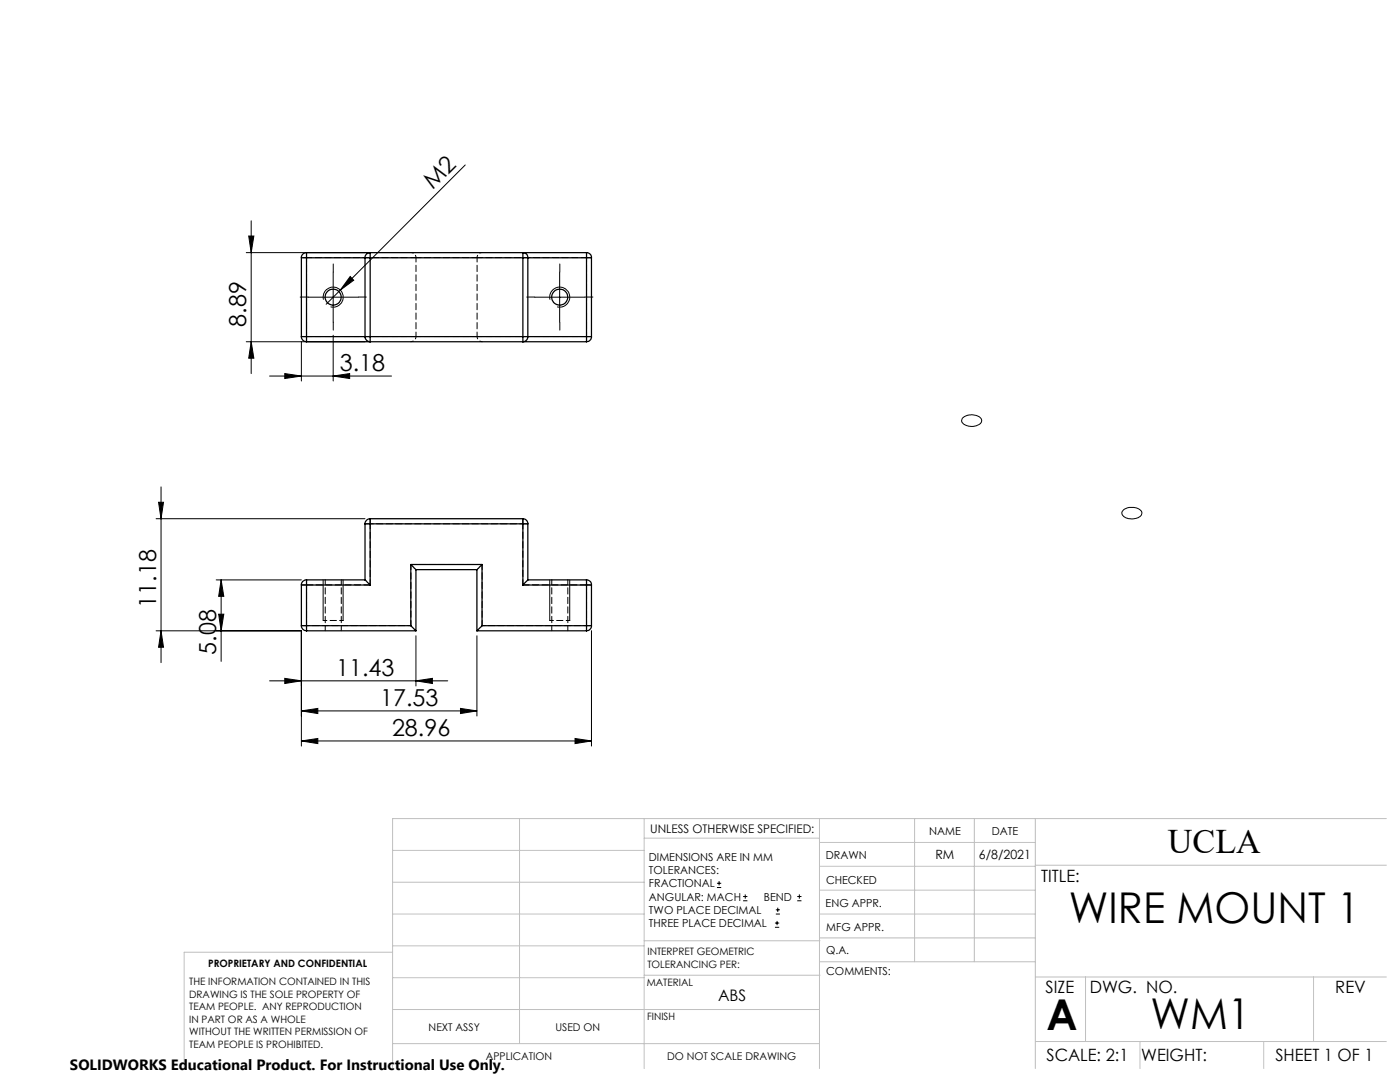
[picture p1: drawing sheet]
<svg xmlns="http://www.w3.org/2000/svg" width="279mm" height="216mm" viewBox="0 0 279 216" stroke-linecap="round" stroke-linejoin="round" font-family="sans-serif">
<g fill="none" stroke="#000" stroke-width=".2">
<path d="M92.9 32.9l-27.8 27.8M49.1 50.4h23.7M49.6 47.1h1.1l-.6 3.3zM50.1 44.1v30.4M61.5 59.3h10M64.6 59.8a1.99 1.99 0 0 1 1.7-2.5 1.99 1.99 0 0 1 2.2 2.2 1.99 1.99 0 0 1-2.5 1.7M66.5 54.3v10M69.9 55.2l.7 .7-2.7 2zM106.7 59.3h10M109.8 59.8a1.98 1.98 0 0 1 1.7-2.5 1.98 1.98 0 0 1 2.2 2.2 1.98 1.98 0 0 1-2.5 1.7M111.7 54.3v10M49.1 68.2h23.7"/>
<path d="M50.1 68.2l.6 3.3h-1.1zM53.8 75h24.3M56.8 74.5l3.3 .5-3.3 .5zM60.1 68.2v7.8M66.5 75l3.3-.5v1zM66.5 66.9v9.1M32.1 97.2v35M192.2 83.3a2.7 2.7 0 0 1 3.6 .3 1.1 1.1 0 0 1-1 1.4 2.4 2.4 0 0 1-2.9-1zM31.2 103.5h41.6M31.6 100.2h1l-.5 3.3zM43.1 115.7h17M44.1 115.7l.6 3.3h-1.1z"/>
<path d="M44.1 115.7v16.3M64.5 115.7v8.1M68.5 115.7v8.1M109.7 115.7v8.1M113.7 115.7v8.1M224.2 101.8a2.65 2.65 0 0 1 3.7 .4v.1a1.43 1.43 0 0 1-1.6 1.2 2.06 2.06 0 0 1-2.4-1zM31.2 125.9h28.9M32.1 125.9l.5 3.3h-1zM43.6 122.6h1.1l-.6 3.3zM53.8 135.9h35.6M56.8 135.4l3.3 .5-3.3 .5zM60.1 125.8v23.1"/>
<path d="M83 135.9l3.3-.5v1zM83 126.9v10M95.2 126.9v16M118 125.8v23.1M60.1 147.8l3.3-.4v1zM60.1 141.9l3.3-.5v1zM60.1 147.8h57.9M60.1 141.9h35.1M91.9 141.4l3.3 .5-3.3 .5zM114.8 147.4l3.2 .4-3.2 .6zM143.1 177.1h.8M143.1 176.2h.8"/>
<path d="M143.5 175.8v.9M148.3 179.7h.9M148.3 178.9h.9M148.7 178.5v.8M159.1 179.7h.8M159.1 178.9h.8M159.5 178.5v.8M154.7 185h.8M154.7 184.2h.8M154.8 182.4h.8M154.8 181.5h.8M155.1 183.8v.8"/>
<path d="M155.2 181.1v.9"/>
</g>
<g fill="none" stroke="#c0c0c0" stroke-width=".2">
<path d="M78.4 176h50.2M78.4 169.7h50.2M103.7 163.3v44.9M128.6 163.3v49.9M128.6 167.3h34.9M163.5 163.3v49.9M163.5 177.6h43.1M163.5 172.9h43.1M163.5 168.1h43.1M182.5 163.3v28.6M194.5 163.3v28.6M206.6 163.3v49.9"/>
<path d="M206.6 172.6h70.1M276.7 163.3h-198.3v49.9M78.4 195.1h50.2M78.4 188.7h50.2M78.4 182.4h50.2M78.4 190h-41.6v23.2M128.6 194.6h35.1M128.6 187.7h35.1M163.5 182.4h43.1M163.5 187.1h43.1M163.7 191.9h42.9M206.6 194.9h70.1"/>
<path d="M216.6 194.9v12.9M262.1 194.9v12.9M78.4 208.2h85.1M78.4 201.4h85.1M206.6 207.8h70.1M227.5 207.8v5.4M252.2 207.8v5.4"/>
</g>
<path d="M61.5 59.3h-1.6M66.5 54.3v-1.6M71.5 59.3h1.6M106.7 59.3h-1.6M111.7 54.3v-1.6M116.7 59.3h1.6M66.5 64.3v1.6M111.7 64.3v1.6" fill="none" stroke="#000" stroke-width=".2" stroke-dasharray="15.2 1.3 1.3 1.3"/>
<g fill="none" stroke="#000" stroke-width=".2" stroke-dasharray="1.3 .6" stroke-dashoffset=".5">
<path d="M61.2 51.4v-1M61.2 51.4h-1M117.1 51.4h1M117.1 51.4v-1M60.2 67.1h1M61.2 68.2v-1.1M117.1 68.2v-1.1M118.1 67.1h-1M60.2 116.7h1M61.2 115.7v1M73.9 104.5v-1M73.9 104.5h-1"/>
<path d="M104.4 104.5h1M104.4 104.5v-1M117.1 116.7v-1M117.1 116.7h1M60.2 124.8h1M61.2 125.8v-1M64.5 123.8h4M109.7 123.8h4M117.1 124.8h1M117.1 125.8v-1"/>
</g>
<g fill="#000">
<path d="M69.9 55.2l.7 .7-2.7 2z"/>
<path d="M50.1 68.2l.6 3.3h-1.1zM49.6 47.1h1.1l-.6 3.3z"/>
<path d="M43.6 122.6h1.1l-.6 3.3zM44.1 115.7l.6 3.3h-1.1zM32.1 125.9l.5 3.3h-1zM31.6 100.2h1l-.5 3.3z"/>
<path d="M56.8 135.4l3.3 .5-3.3 .5zM83 135.9l3.3-.5v1z"/>
<path d="M60.1 147.8l3.3-.4v1zM114.8 147.4l3.2 .4-3.2 .6zM60.1 141.9l3.3-.5v1zM91.9 141.4l3.3 .5-3.3 .5zM56.8 74.5l3.3 .5-3.3 .5zM66.5 75l3.3-.5v1z"/>
</g>
<g fill="none" stroke="#000" stroke-width=".25">
<path d="M60.1 51.4h1.1M60.1 51.4v15.8M61.2 50.4v1M61.2 50.4a.97 .97 0 0 0-1.1 1M61.2 51.4v15.8M61.2 50.4h55.9M61.2 51.4h11.6M72.8 51.4a.87 .87 0 0 1 1.1-.9v.9M72.8 51.4h1.1M72.8 51.4v15.8M73.9 51.4v15.8M73.9 51.4h30.5"/>
<path d="M104.4 51.4v-.9a.86 .86 0 0 1 .9 .9M104.4 51.4h.9M104.4 51.4v15.8M105.3 51.4v15.8M105.3 51.4h11.8M117.1 50.4v1M117.1 50.4a.97 .97 0 0 1 .9 1M117.1 51.4h.9M117.1 51.4v15.8M118 51.4v15.8M60.1 67.2h1.1M60.1 67.2a1.02 1.02 0 0 0 1.1 1"/>
<path d="M61.2 67.2v1M61.2 67.2h11.6M61.2 68.2h55.9M72.8 67.2h1.1M72.8 67.2a.9 .9 0 0 0 1.1 .9v-.9M73.9 67.2h30.5M104.4 67.2h.9M104.4 67.2v.9a.86 .86 0 0 0 .9-.9M105.3 67.2h11.8M117.1 67.2h.9M117.1 67.2v1M118 67.2a1.02 1.02 0 0 1-.9 1"/>
<path d="M60.1 116.7h1.1M60.1 116.7v8.1M61.2 115.7v1M61.2 115.7a.97 .97 0 0 0-1.1 1M61.2 116.7h12.7M61.2 115.7h11.6M61.2 116.7v8.1M72.8 115.7l1.1 1M72.8 104.5h1.1M72.8 104.5v11.2M73.9 103.5v1M73.9 103.5a1.02 1.02 0 0 0-1.1 1"/>
<path d="M73.9 103.5h30.5M73.9 104.5h30.5M73.9 104.5v12.2M82 112.6l1 1.1M82 112.6v12.2M82 112.6h14.2M83 113.7v12.2M83 113.7h12.2M95.2 113.7v12.2M96.2 112.6l-1 1.1M96.2 112.6v12.2M104.4 103.5v1"/>
<path d="M104.4 104.5h.9M104.4 103.5a1.02 1.02 0 0 1 .9 1M104.4 116.7h12.7M104.4 104.5v12.2M105.3 115.7l-.9 1M105.3 115.7h11.8M105.3 104.5v11.2M117.1 115.7v1M117.1 116.7h.9M117.1 115.7a.97 .97 0 0 1 .9 1M117.1 116.7v8.1M118 116.7v8.1"/>
<path d="M60.1 124.8h1.1M60.1 124.8a1.02 1.02 0 0 0 1.1 1.1M61.2 124.8v1.1M61.2 124.8h20.8M61.2 125.9h21.8M82 124.8l1 1.1M95.2 125.9h21.9M96.2 124.8l-1 1.1M96.2 124.8h20.9M117.1 124.8v1.1M117.1 124.8h.9M118 124.8a1.02 1.02 0 0 1-.9 1.1"/>
<circle cx="66.5" cy="59.3" r="1.6"/>
<circle cx="111.7" cy="59.3" r="1.6"/>
</g>
<path d="M83 51.4h12.2M95.2 67.1h-12.2M64.9 115.7v10.1M73.9 116.7v-12.2M82 112.6v12.2M104.4 104.5v12.2M110.1 115.7v10.1M68.1 125.8v-10.1M96.2 124.8v-12.2M113.3 125.8v-10.1" fill="none" stroke="#000" stroke-width=".2" stroke-dasharray="1.3 .6" stroke-dashoffset=".3"/>
<path d="M61.2 116.7h12.7M104.4 116.7h12.7" fill="none" stroke="#000" stroke-width=".2" stroke-dasharray="1.3 .6"/>
<path d="M73.9 104.5h30.5" fill="none" stroke="#000" stroke-width=".2" stroke-dasharray="1.3 .6" stroke-dashoffset=".6"/>
<path d="M117.1 51.4v15.7M61.2 67.1v-15.7M83 67.1v-15.7M95.2 67.1v-15.7M117.1 116.7v8.1M61.2 124.8v-8.1" fill="none" stroke="#000" stroke-width=".2" stroke-dasharray="1.3 .6" stroke-dashoffset=".4"/>
<path d="M61.2 51.4h21.8M95.2 51.4h21.9M83 67.1h-21.8M117.1 67.1h-21.9M96.2 112.6h-14.2" fill="none" stroke="#000" stroke-width=".2" stroke-dasharray="1.3 .6" stroke-dashoffset=".2"/>
<path d="M82 124.8h-20.8M117.1 124.8h-20.9" fill="none" stroke="#000" stroke-width=".2" stroke-dasharray="1.3 .6" stroke-dashoffset=".7"/>
<path d="M83 51.4a1.02 1.02 0 0 0-1-1M95.2 51.4a1.02 1.02 0 0 1 1-1M82 68.2a1.02 1.02 0 0 0 1-1.1M96.2 68.2a1.02 1.02 0 0 1-1-1.1" fill="none" stroke="#000" stroke-width=".2" stroke-dasharray="1.3 .6" stroke-dashoffset=".8"/>
<g font-size="8.5">
<text x="213.3" y="184.2">WIRE MOUNT 1</text>
<text x="208.9" y="205.5">A</text>
<text x="229.6" y="205.4">WM1</text>
</g>
<text font-size="6.9" x="233.1" y="170.1">UCLA</text>
<g font-size="4.7">
<text x="86.4" y="38" transform="rotate(-45 86.4 38)">M2</text>
<text x="49.1" y="65.1" transform="rotate(-90 49.1 65.1)">8.89</text>
<text x="67.8" y="74">3.18</text>
<text x="31.1" y="121.2" transform="rotate(-90 31.1 121.2)">11.18</text>
<text x="43.1" y="130.7" transform="rotate(-90 43.1 130.7)">5.08</text>
<text x="67.1" y="134.8">11.43</text>
<text x="75.9" y="140.8">17.53</text>
<text x="78.2" y="146.8">28.96</text>
</g>
<g font-size="3.4">
<text x="207.8" y="176">TITLE:</text>
<text x="208.7" y="198.1">SIZE</text>
<text x="217.5" y="198.1">DWG. NO.</text>
<text x="266.5" y="198.2">REV</text>
<text x="208.8" y="211.7">SCALE: 2:1</text>
<text x="227.7" y="211.8">WEIGHT:</text>
<text x="254.5" y="211.7">SHEET 1 OF 1</text>
</g>
<text font-size="3.2" x="143.3" y="199.8">ABS</text>
<text font-size="3" x="14" y="213.5">SOLIDWORKS Educational Product. For Instructional Use Only.</text>
<g font-size="2.5">
<text x="186.7" y="171.3">RM</text>
<text x="195.4" y="171.4">6/8/2021</text>
</g>
<text font-size="2.4" x="129.8" y="166.2">UNLESS OTHERWISE SPECIFIED:</text>
<g font-size="2.2">
<text x="185.4" y="166.6">NAME</text>
<text x="197.9" y="166.7">DATE</text>
<text x="129.5" y="171.8">DIMENSIONS ARE IN MM</text>
<text x="164.8" y="171.4">DRAWN</text>
<text x="129.5" y="174.4">TOLERANCES:</text>
<text x="129.5" y="177.1">FRACTIONAL</text>
<text x="129.5" y="179.7">ANGULAR: MACH</text>
<text x="152.5" y="179.7">BEND</text>
<text x="164.9" y="176.3">CHECKED</text>
<text x="129.5" y="182.4">TWO PLACE DECIMAL</text>
<text x="129.5" y="185">THREE PLACE DECIMAL</text>
<text x="164.8" y="181">ENG APPR.</text>
<text x="164.9" y="185.7">MFG APPR.</text>
<text x="164.9" y="190.4">Q.A.</text>
<text x="164.9" y="194.6">COMMENTS:</text>
</g>
<g font-size="2.1">
<text x="85.5" y="205.7">NEXT ASSY</text>
<text x="110.9" y="205.7">USED ON</text>
<text x="96.9" y="211.5">APPLICATION</text>
<text x="133.1" y="211.6">DO NOT SCALE DRAWING</text>
</g>
<g font-size="2">
<text x="129.2" y="190.6">INTERPRET GEOMETRIC</text>
<text x="37.8" y="196.5">THE INFORMATION CONTAINED IN THIS</text>
<text x="41.5" y="192.9">PROPRIETARY AND CONFIDENTIAL</text>
<text x="129.1" y="196.7">MATERIAL</text>
<text x="129.2" y="193.1">TOLERANCING PER:</text>
<text x="37.8" y="199">DRAWING IS THE SOLE PROPERTY OF</text>
<text x="37.8" y="201.6">TEAM PEOPLE. ANY REPRODUCTION</text>
<text x="129.1" y="203.5">FINISH</text>
<text x="37.8" y="204.1">IN PART OR AS A WHOLE</text>
<text x="37.8" y="206.6">WITHOUT THE WRITTEN PERMISSION OF</text>
<text x="37.8" y="209.1">TEAM PEOPLE IS PROHIBITED.</text>
</g>
</svg>
